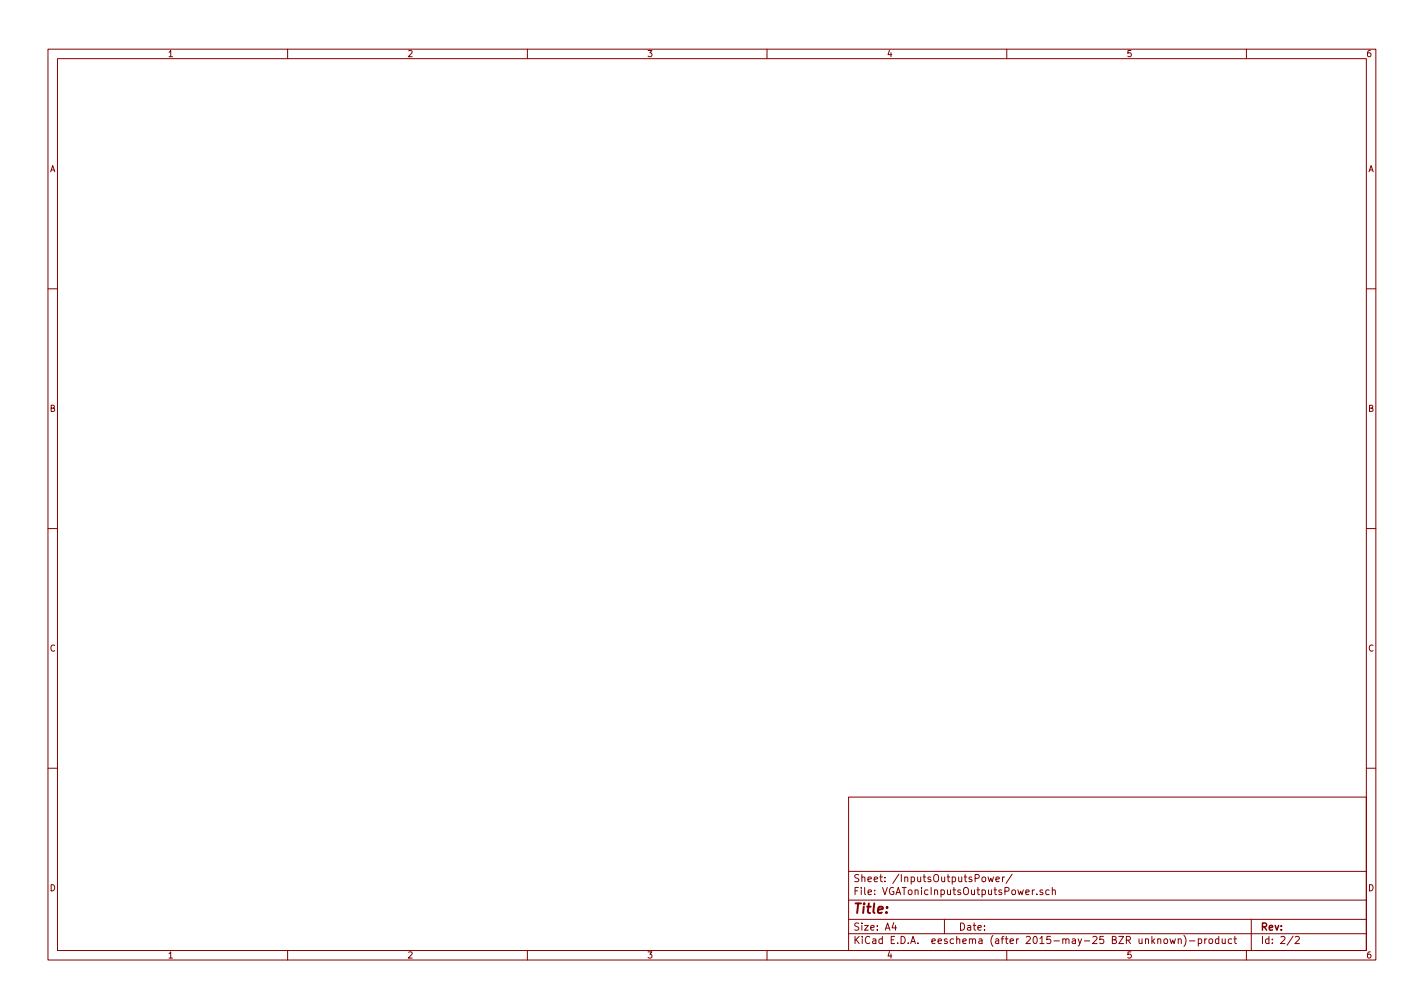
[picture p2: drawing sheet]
<svg xmlns="http://www.w3.org/2000/svg" width="297mm" height="210mm" viewBox="0 0 297 210" stroke-linecap="round" stroke-linejoin="round" font-family="sans-serif">
<g fill="none" stroke="#840000" stroke-width=".21">
<path d="M10 10.3h277v189.9h-277zM12 12.2h273v186.1h-273zM60 10.3v1.9M110 10.3v1.9M160 10.3v1.9M210 10.3v1.9M260 10.3v1.9M10 60.2h2M285 60.2h2M10 110.3h2M285 110.3h2M10 160.2h2"/>
<path d="M177 166.3h108v32h-108zM285 160.2h2M60 198.3v1.9M110 198.3v1.9M160 198.3v1.9M177 194.8h108M177 191.8h108M177 187.8h108M177 181.8h108M186.4 192.5l-.3 1h.9M186.8 193v1M197 191.8v3"/>
<path d="M204.9 183.1l.2-.2 .4 .2 .1 .5-.1 .2-.4 .1-.2-.1zM206.1 182.9l.3 1 .3-.7 .3 .7 .2-1M207.7 183.4l.8-.1-.1-.3-.4-.1-.3 .2 .1 .7h.6M209.1 182.9v1M209.5 182.9l-.4 .3M210 198.3v1.9M211.1 182.3l-1.2 2M215.8 185.6l-.5 .3M216.3 186.5v.1M217.5 185.7l-.4-.1-.2 .2 .1 .2 .5 .2v.3h-.6M218.8 185.7l-.4-.1-.3 .3 .1 .6 .2 .1 .4-.1M219.5 185.7l.2-.1 .4 .1v.9"/>
<path d="M219.5 185.1v1.5M242.8 196l.3-.2 .4 .2 .1 .5-.2 .2-.3 .1-.3-.1zM244 195.8l.3 1 .3-.7 .3 .7 .3-1M245.8 196l.2-.2 .4 .1v.9M245.8 195.8v1M247 195.1a1.71 1.71 0 0 1 0 2.3M248.1 196.3h1.2M250 195.9l.4-.1 .3 .3-.2 .6h-.5M250 195.8v1.5M251.3 195.8v1M251.7 195.8l-.4 .3M252.2 196l.3-.2 .4 .2 .1 .5-.2 .2-.3 .1-.3-.1z"/>
<path d="M254.2 195.9l-.4-.1-.3 .3 .1 .6 .2 .1 .4-.1M254.2 195.3v1.5M254.9 195.8l.1 .9 .4 .1 .2-.1M255.6 195.8v1M256.9 195.9l-.4-.1-.3 .3 .1 .6 .2 .1 .4-.1M257.4 195.8h.5M257.6 195.3v1.3l.3 .2M260 198.3v1.9M261 191.8v6.5M269.7 195.2l-1.2 2M270.2 195.5l.6-.2 .2 .5-.9 1h.9"/>
</g>
<text font-size="2.8" fill="#840000" x="178" y="190.5">Title:</text>
<g font-size="2.1" fill="#840000">
<text x="178" y="184">Sheet: /InputsOutputsPower/</text>
<text x="178" y="186.7">File: VGATonicInputsOutputsPower.sch</text>
<text x="178" y="196.9">KiCad E.D.A. eeschema (after 2015-may-25 BZR unknown)-product</text>
<text x="178" y="194.1">Size: A4</text>
<text x="200" y="194.1">Date:</text>
<text x="263" y="194.1">Rev:</text>
<text x="263" y="196.9">Id: 2/2</text>
</g>
<g font-size="1.8" fill="#840000">
<text x="35" y="11.9">1</text>
<text x="85" y="11.9">2</text>
<text x="135" y="11.9">3</text>
<text x="185" y="11.9">4</text>
<text x="235" y="11.9">5</text>
<text x="285" y="11.9">6</text>
<text x="10.4" y="35.9">A</text>
<text x="285.4" y="35.9">A</text>
<text x="10.4" y="85.9">B</text>
<text x="285.4" y="85.9">B</text>
<text x="10.4" y="135.9">C</text>
<text x="285.4" y="135.9">C</text>
<text x="10.4" y="185.9">D</text>
<text x="285.4" y="185.9">D</text>
<text x="35" y="199.9">1</text>
<text x="85" y="199.9">2</text>
<text x="135" y="199.9">3</text>
<text x="185" y="199.9">4</text>
<text x="235" y="199.9">5</text>
<text x="285" y="199.9">6</text>
</g>
</svg>
